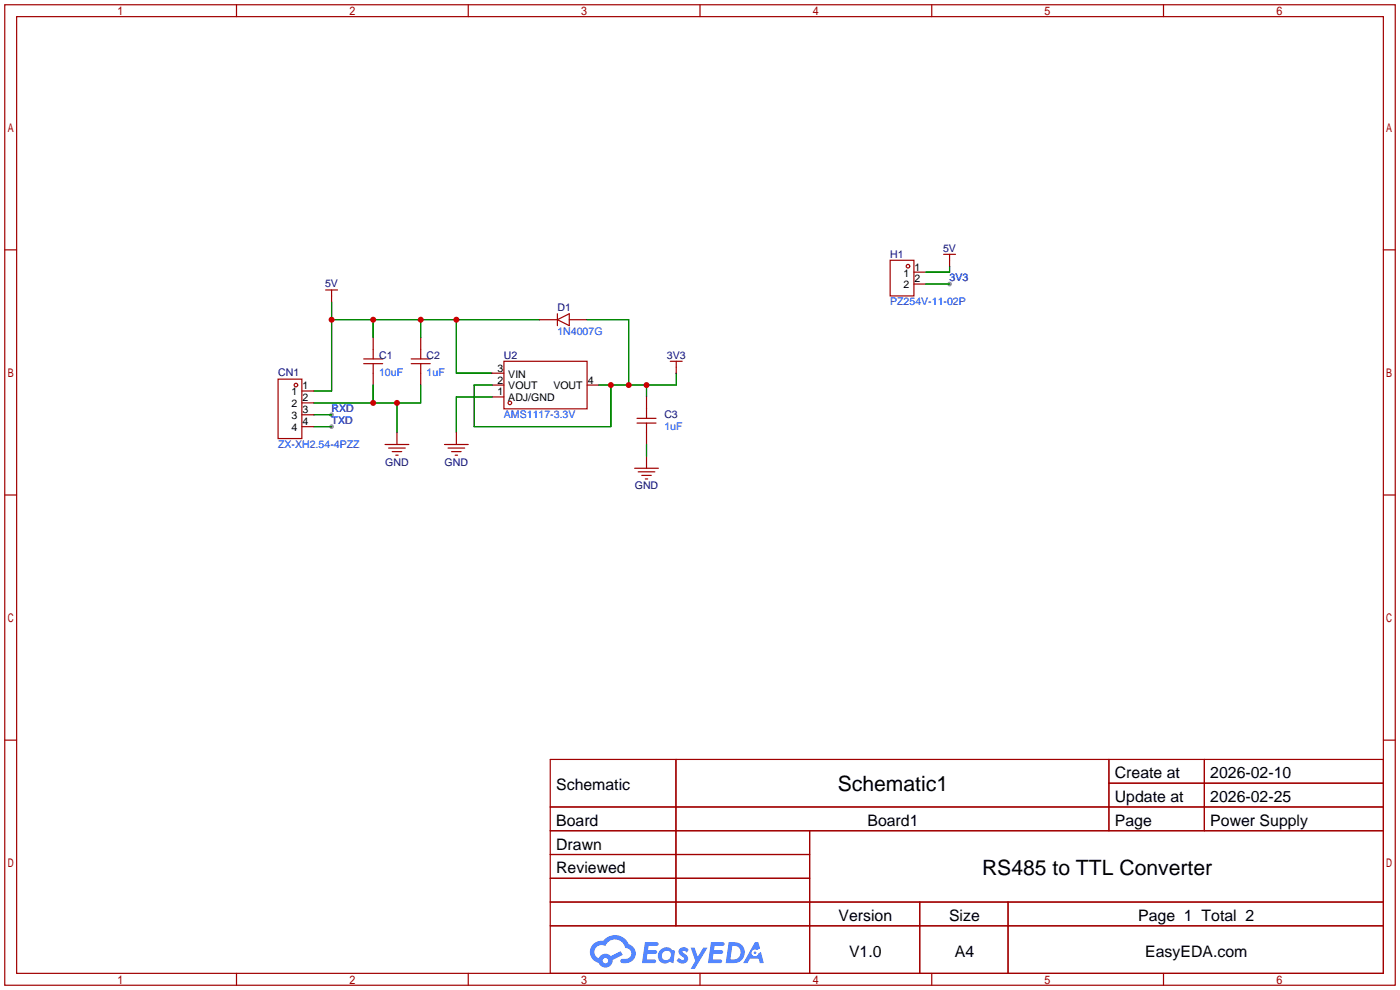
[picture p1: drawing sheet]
<svg xmlns="http://www.w3.org/2000/svg" width="299mm" height="212mm" viewBox="0 0 299 212" stroke-linecap="round" stroke-linejoin="round" font-family="sans-serif">
<g fill="#999">
<circle cx="70.9" cy="88.6" r=".51"/>
<circle cx="70.9" cy="91.2" r=".51"/>
<circle cx="202.9" cy="60.7" r=".51"/>
</g>
<g fill="none" stroke="#a10000" stroke-width=".25">
<path d="M1 1h297.2v209.6h-297.2zM3.6 3.6h292.1v204.4h-292.1zM50.5 1v2.6M100.1 1v2.6M149.6 1v2.6M199.1 1v2.6M248.7 1v2.6M1 53.4h2.6M295.7 53.4h2.5M1 105.8h2.6M295.7 105.8h2.5M1 158.2h2.6"/>
<path d="M295.7 158.2h2.5M117.6 162.3h178.1v45.7h-178.1zM117.6 172.5h178.1M117.6 177.5h178.1M144.5 162.3v35.6M173 177.5v30.5M237 162.3v15.2M237 167.4h58.7M257.4 162.3v15.2M117.6 182.6h55.4M117.6 192.8h178.1M117.6 187.7h55.4"/>
<path d="M117.6 197.9h178.1M196.6 192.8v15.2M215.4 192.8v15.2M50.5 208v2.6M100.1 208v2.6M149.6 208v2.6M199.1 208v2.6M248.7 208v2.6"/>
</g>
<g fill="#5487ff">
<path d="M145.3 202.7a1.3 1.3 0 0 1 1.9 .3l-.4 .6a.54 .54 0 0 0-.9-.2l.1 .2a1.34 1.34 0 0 1 .9 1.8 1.47 1.47 0 0 1-2.3-.1l.5-.6 .8 .5a.31 .31 0 0 0 .4-.3 .31 .31 0 0 0-.3-.4 1.12 1.12 0 0 1-.7-1.8z"/>
<path d="M147.6 202.5h.9l.6 2 1.2-2h.9l-2.7 4.6h-.9l1-1.7z"/>
<path d="M137.8 201.4h1.7a1.31 1.31 0 0 1 1.2 .2 .4 .4 0 0 1-.3 .5l-1.8 .1-.1 .9h1.6a.4 .4 0 0 1 .4 .4 .4 .4 0 0 1-.5 .4h-1.6l-.2 1.2h1.4a.46 .46 0 0 1 .5 0 .46 .46 0 0 1 .1 .5l-.4 .2h-2.6z"/>
<path d="M151.9 201.4h1.7a1.32 1.32 0 0 1 1.2 .2 .39 .39 0 0 1-.3 .5l-1.8 .1-.1 .9h1.6a.4 .4 0 0 1 .4 .4 .4 .4 0 0 1-.4 .4h-1.7l-.2 1.2h1.4a.46 .46 0 0 1 .5 0 .46 .46 0 0 1 .1 .5l-.4 .2h-2.6z"/>
<path d="M161.3 201.4h.8l.3 1.3-.6 .4a.75 .75 0 0 0-1.1 .3 .75 .75 0 0 0 .5 1 .75 .75 0 0 0 .9-.7l.5-.2 .6 2.3h-.8l-.3-.9h-1.8l-.5 .9h-1z"/>
<path d="M155.7 201.4l-.6 4.4h1.5a2.27 2.27 0 0 0 2.6-2.2 2.27 2.27 0 0 0-2.7-2.2zM156.5 202.1a1.5 1.5 0 0 1 1.8 1.6 1.5 1.5 0 0 1-1.9 1.4h-.3z"/>
<path d="M141.2 203a1.6 1.6 0 0 0-.3 2.3 1.6 1.6 0 0 0 2.3 .2l.7 .3 .3-2.4-.1-.3-.5-.1a1.58 1.58 0 0 0-2.4 0zM141.8 203.5a.98 .98 0 0 1 1.6 .4 .98 .98 0 0 1-1.1 1.3 .94 .94 0 0 1-.9-.7 .94 .94 0 0 1 .4-1z"/>
<path d="M126.8 201.8a2.37 2.37 0 0 0 1.1 4 1.54 1.54 0 0 0 1.8 1 1.54 1.54 0 0 0 1.2-1.6l2.2-1.1-.5-.8-2 1a1.57 1.57 0 0 0-2.7 .5 1.5 1.5 0 0 1-.7-2.1 1.5 1.5 0 0 1 2.2-.5 2.23 2.23 0 0 1 2.3-1.4 2.23 2.23 0 0 1 2 1.8 1.16 1.16 0 0 1 1.2 1.1 1.16 1.16 0 0 1-1.1 1.2h-.7a.47 .47 0 0 0-.5 .4 .47 .47 0 0 0 .4 .5 2.17 2.17 0 0 0 2.5-.9 2.17 2.17 0 0 0-.3-2.7l-.8-.4a3.2 3.2 0 0 0-5.5-.7l-1.1 .1zM128.8 205.3a.6 .6 0 0 1 1.2 0 .6 .6 0 0 1-1.2 0z"/>
<circle cx="161.4" cy="203.6" r=".28"/>
</g>
<g fill="none" stroke="#008700" stroke-width=".25">
<path d="M202.9 56.9v1.3h-5M70.9 64.5v19.1h-3.8M70.9 68.3h44.4M79.8 68.3v3.8M89.9 68.3v3.8M97.5 68.3v11.5h7.7M125.5 68.3h8.9v14M144.5 79.8v2.5h-16.5M197.9 60.7h5M67.1 88.6h3.8M67.1 91.2h3.8M79.8 82.3v3.8"/>
<path d="M84.8 86.1v6.4M89.9 82.3v3.8h-22.8M105.2 82.3h-3.9v8.9h29.3v-8.9M105.2 84.8h-7.7v7.7M138.2 82.3v2.5M138.2 95v2.5"/>
</g>
<g fill="none" stroke="#a10000" stroke-width=".25">
<path d="M190.2 55.6h5.1v7.6h-5.1zM195.3 58.2h2.6M201.7 54.4h2.5M202.9 54.4v2.5M69.6 62h2.5M70.9 62v2.5M77.7 76.7h4.1M77.7 77.7h4.1M79.8 72.1v4.6M79.8 77.7v4.6M87.9 76.7h4M87.9 77.7h4"/>
<path d="M89.9 72.1v4.6M89.9 77.7v4.6M105.2 79.8h2.5M107.7 77.2h17.8v10.2h-17.8zM115.3 68.3h3.8M119.1 68.3l2.6-1.2v2.5zM119.1 67.1v2.5M121.7 68.3h3.8M143.3 77.2h2.5M144.5 77.2v2.6M195.3 60.7h2.6M59.4 81h5.1v12.7h-5.1z"/>
<path d="M64.5 83.6h2.6M64.5 86.1h2.6M64.5 88.6h2.6M64.5 91.2h2.6M82.3 95h5.1M83.1 95.8h3.5M83.8 96.5h2.1M84.6 97.3h.5M84.8 92.5v2.5M95 95h5.1M95.8 95.8h3.5M96.5 96.5h2.1"/>
<path d="M97.3 97.3h.5M97.5 92.5v2.5M105.2 84.8h2.5M105.2 82.3h2.5M125.5 82.3h2.5M136.1 89.4h4.1M136.1 90.4h4.1M138.2 84.8v4.6M138.2 90.4v4.6M138.2 97.5v2.6M135.6 100.1h5.1M136.4 100.8h3.6"/>
<path d="M137.2 101.6h2M137.9 102.4h.5"/>
<circle cx="194.1" cy="56.9" r=".38"/>
<circle cx="63.2" cy="82.3" r=".38"/>
<circle cx="109" cy="86.1" r=".38"/>
</g>
<g fill="#c00">
<circle cx="79.8" cy="86.1" r=".63"/>
<circle cx="84.8" cy="86.1" r=".63"/>
<circle cx="70.9" cy="68.3" r=".63"/>
<circle cx="79.8" cy="68.3" r=".63"/>
<circle cx="89.9" cy="68.3" r=".63"/>
<circle cx="97.5" cy="68.3" r=".63"/>
<circle cx="130.6" cy="82.3" r=".63"/>
<circle cx="134.4" cy="82.3" r=".63"/>
<circle cx="138.2" cy="82.3" r=".63"/>
</g>
<g font-size="4.5">
<text x="179.1" y="169.1">Schematic1</text>
<text x="209.9" y="186.9">RS485 to TTL Converter</text>
</g>
<g font-size="3.4">
<text x="238.3" y="166.3">Create at</text>
<text x="258.7" y="166.3">2026-02-10</text>
<text x="118.9" y="168.9">Schematic</text>
<text x="238.3" y="171.4">Update at</text>
<text x="258.7" y="171.4">2026-02-25</text>
<text x="118.9" y="176.5">Board</text>
<text x="185.4" y="176.5">Board1</text>
<text x="238.3" y="176.5">Page</text>
<text x="258.7" y="176.5">Power Supply</text>
<text x="118.9" y="181.6">Drawn</text>
<text x="118.9" y="186.6">Reviewed</text>
<text x="179.2" y="196.8">Version</text>
<text x="202.8" y="196.8">Size</text>
<text x="243.3" y="196.8">Page 1 Total 2</text>
<text x="181.5" y="204.4">V1.0</text>
<text x="204.1" y="204.4">A4</text>
<text x="244.8" y="204.4">EasyEDA.com</text>
</g>
<g font-size="2.3" fill="#000080">
<text x="201.6" y="53.8">5V</text>
<text x="190.2" y="55.1">H1</text>
<text x="69.5" y="61.4">5V</text>
<text x="119.1" y="66.5">D1</text>
<text x="81" y="76.7">C1</text>
<text x="91.2" y="76.7">C2</text>
<text x="107.7" y="76.7">U2</text>
<text x="142.5" y="76.7">3V3</text>
<text x="59.4" y="80.5">CN1</text>
<text x="142" y="89.4">C3</text>
<text x="82.3" y="99.5">GND</text>
<text x="95" y="99.5">GND</text>
<text x="135.7" y="104.6">GND</text>
</g>
<g font-size="2.3">
<text x="193.1" y="59.1">1</text>
<text x="195.5" y="57.8">1</text>
<text x="193.1" y="61.6">2</text>
<text x="195.5" y="60.4">2</text>
<text x="64.6" y="83.2">1</text>
<text x="106.3" y="82">2</text>
<text x="106.3" y="79.4">3</text>
<text x="108.6" y="83.2">VOUT</text>
<text x="108.6" y="80.7">VIN</text>
<text x="118.3" y="83.2">VOUT</text>
<text x="125.6" y="82">4</text>
<text x="62.3" y="84.5">1</text>
<text x="62.3" y="87">2</text>
<text x="62.3" y="89.6">3</text>
<text x="64.6" y="85.8">2</text>
<text x="64.6" y="88.3">3</text>
<text x="106.3" y="84.5">1</text>
<text x="108.6" y="85.8">ADJ/GND</text>
<text x="62.3" y="92.1">4</text>
<text x="64.6" y="90.9">4</text>
</g>
<g font-size="2.3" fill="#00f">
<text x="190.2" y="65.2">PZ254V-11-02P</text>
<text x="202.9" y="60.1">3V3</text>
<text x="119.1" y="71.6">1N4007G</text>
<text x="81" y="80.5">10uF</text>
<text x="91.2" y="80.5">1uF</text>
<text x="70.9" y="88.1">RXD</text>
<text x="107.7" y="89.4">AMS1117-3.3V</text>
<text x="59.4" y="95.7">ZX-XH2.54-4PZZ</text>
<text x="70.9" y="90.6">TXD</text>
<text x="142" y="91.9">1uF</text>
</g>
</svg>
